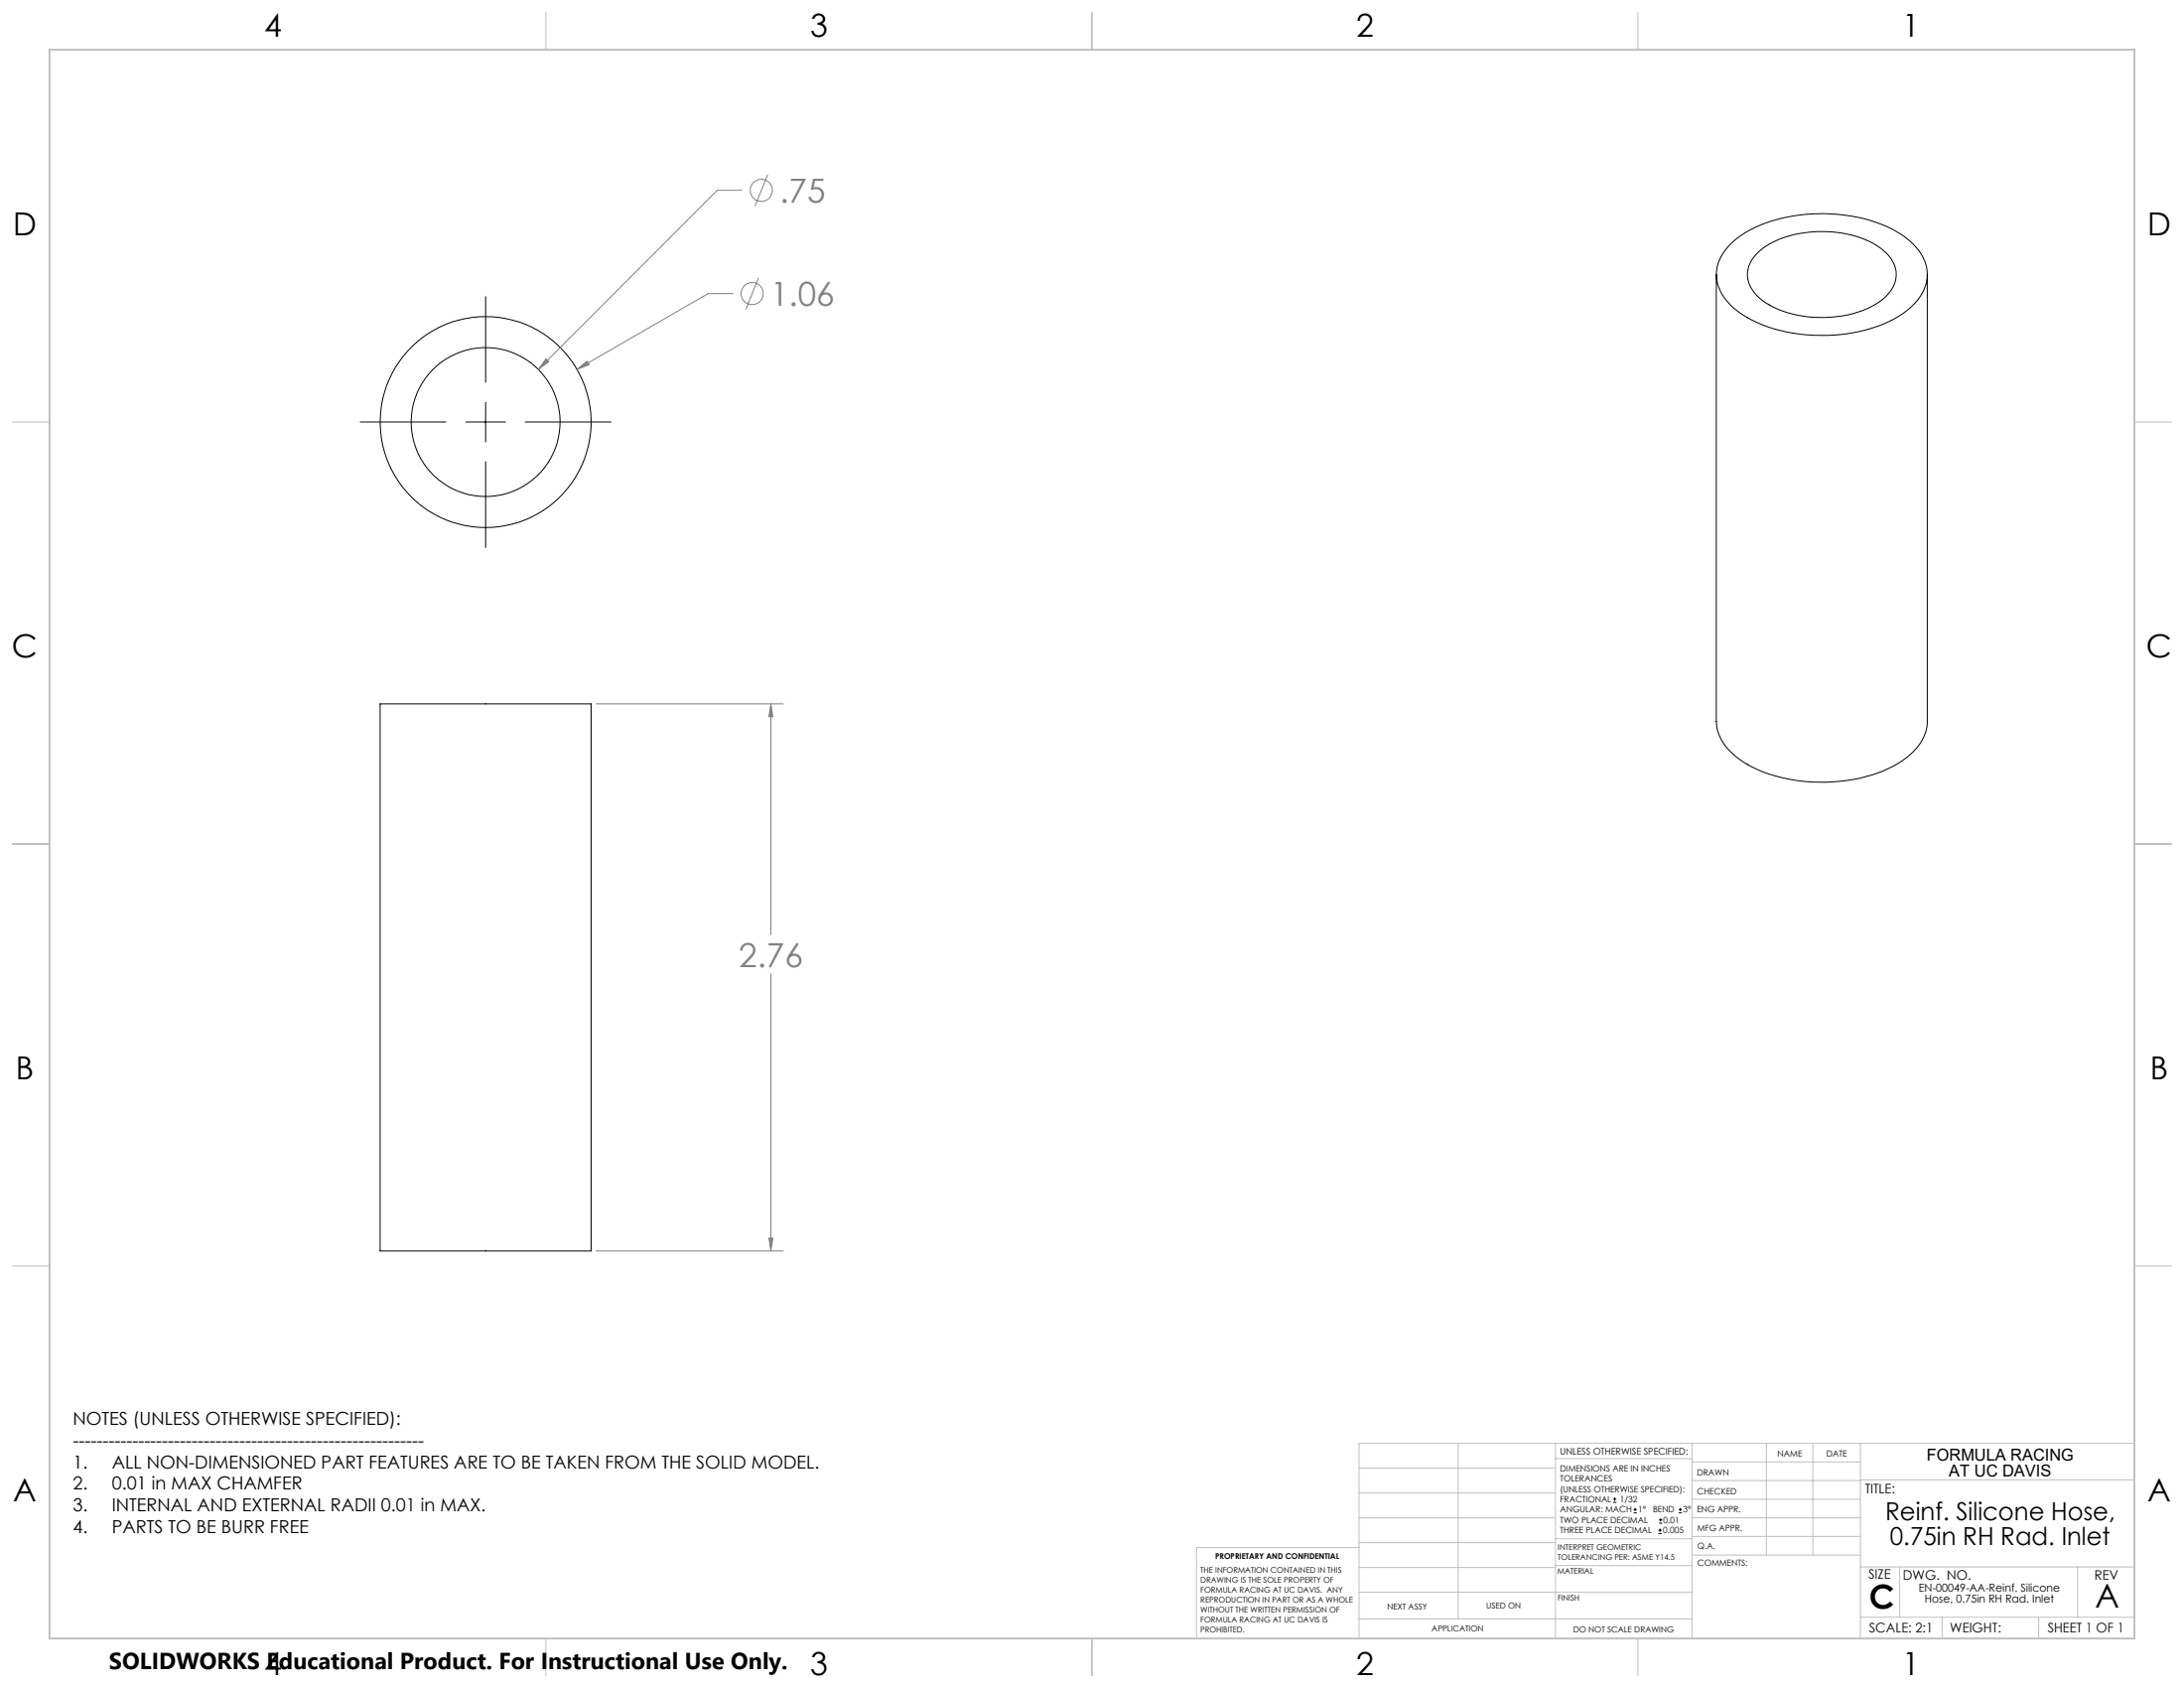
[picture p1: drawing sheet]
<svg xmlns="http://www.w3.org/2000/svg" width="559mm" height="432mm" viewBox="0 0 559 432" stroke-linecap="round" stroke-linejoin="round" font-family="sans-serif">
<g fill="none" stroke="#000" stroke-width=".25">
<path d="M124.2 75.9v21.9M439.1 70.2v114.3a12.1 12.1 0 0 0 5.7 9.5 37.2 37.2 0 0 0 22.6 6.1 35.4 35.4 0 0 0 20.6-6.5 11.9 11.9 0 0 0 5.1-9.1v-114.3M442.4 62.8a29.3 29.3 0 0 1 17.3-7.7 41.7 41.7 0 0 1 25.5 4.1 14.5 14.5 0 0 1 7.8 9.8 11.3 11.3 0 0 1-5 10.3 35.8 35.8 0 0 1-22.3 6.5 35.4 35.4 0 0 1-21.9-6.8 11.2 11.2 0 0 1-4.5-10.5 12 12 0 0 1 3.1-5.7zM449.4 64.9a22.4 22.4 0 0 1 15.1-5.6 25.6 25.6 0 0 1 17.4 4.8 7.4 7.4 0 0 1 .6 11.8 24.6 24.6 0 0 1-16.9 5.3 24.5 24.5 0 0 1-15.6-5.1 7.3 7.3 0 0 1-2.2-8.9zM92.2 107.9h21.9M119.2 107.9h10.1M124.2 102.9v10.2M124.2 118.1v22M134.4 107.9h21.9M97.3 180.1h53.9v139.9h-53.9zM412.7 384.3h.9M412.7 383.5h.9"/>
<path d="M413.1 383.1v.8M418 387h.8M418 386.2h.8M418.4 385.7v.9M424.3 392.3h.9M424.3 391.4h.9M424.5 389.6h.8M424.5 388.8h.8M424.7 391v.9M424.9 388.4v.8M429.5 387h.9M429.5 386.2h.9"/>
<path d="M429.9 385.7v.9"/>
<circle cx="124.2" cy="107.9" r="19.1"/>
<circle cx="124.2" cy="108" r="27"/>
</g>
<g fill="none" stroke="#808080" stroke-width=".25">
<path d="M189.9 48.7h-6.4l-45.8 45.8M196.4 44.7l-3.2 8M187.5 75.1h-6.3l-33.6 19.4M194.1 71l-3.2 8.1M139.7 91.8l.7 .7-2.7 2zM147.6 94.5l2.6-2.1 .5 .9zM152.5 180.1h47.9M197.2 180.1l.5 3.2h-1zM197.2 180.1v59M197.2 249.2v70.8M196.7 316.7h1l-.5 3.3zM152.5 320h47.9"/>
<circle cx="194.8" cy="48.7" r="2.83"/>
<circle cx="192.4" cy="75.1" r="2.83"/>
</g>
<g fill="none" stroke="#c0c0c0" stroke-width=".25">
<path d="M139.7 3.2v9.5M279.4 3.2v9.5M419.1 3.2v9.5M3.1 107.9h9.6M546.1 107.9h9.5M3.1 215.9h9.6M546.1 215.9h9.5M3.1 323.8h9.6M546.1 323.8h9.5M347.7 375.6h50.3M373.1 369.2v44.9M398 369.2v49.9"/>
<path d="M398 373.1h34.9M432.9 369.2v49.9M432.9 378.7h43.1M432.9 374h43.1M451.9 369.2v28.6M463.8 369.2v28.6M476 369.2v49.9M476 378.6h70.1M546.1 369.2h-198.4v49.9M347.7 394.6h50.3M347.7 388.3h50.3M347.7 381.9h50.3"/>
<path d="M347.7 395.9h-41.6v23.2M398 393.6h35M432.9 383.5h43.1M432.9 388.3h43.1M432.9 393h43.1M433 397.8h43M139.7 419.1v9.6M279.4 419.1v9.6M347.7 414.1h85.2M347.7 401h50.3M347.7 407.3h50.3M398 407.4h34.9"/>
<path d="M398 400.5h35M419.1 419.1v9.6M476 413.7h70.1M476 400.8h70.1M486.1 400.8v12.9M496.9 413.7v5.4M521.6 413.7v5.4M531.6 400.8v12.9"/>
</g>
<path d="M12.7 12.7h533.4v406.4h-533.4z" fill="none" stroke="#c0c0c0" stroke-width=".5"/>
<path d="M196.7 316.7h1l-.5 3.3zM197.2 180.1l.5 3.2h-1zM139.7 91.8l-2 2.7 2.7-2zM147.6 94.5l3.1-1.2-.5-.9z" fill="#808080"/>
<g font-size="8.5" fill="#808080">
<text x="199.5" y="51.9">.75</text>
<text x="197.1" y="78.3">1.06</text>
<text x="189" y="247.3">2.76</text>
</g>
<g font-size="8.5">
<text x="478.3" y="411.4">C</text>
<text x="536.1" y="411.3">A</text>
</g>
<g font-size="8.1">
<text x="67.6" y="9.3">4</text>
<text x="207.3" y="9.3">3</text>
<text x="347" y="9.3">2</text>
<text x="486.7" y="9.3">1</text>
<text x="3.3" y="60.1">D</text>
<text x="549.4" y="60.1">D</text>
<text x="3" y="168">C</text>
<text x="549.1" y="168">C</text>
<text x="4" y="276">B</text>
<text x="550.1" y="276">B</text>
<text x="3.3" y="383.9">A</text>
<text x="549.4" y="383.9">A</text>
<text x="67.6" y="428.4">4</text>
<text x="207.3" y="428.4">3</text>
<text x="347" y="428.4">2</text>
<text x="486.7" y="428.4">1</text>
</g>
<g font-size="6.3">
<text x="482.4" y="388.8">Reinf. Silicone Hose,</text>
<text x="483.6" y="395.1">0.75in RH Rad. Inlet</text>
</g>
<text font-size="5.9" x="27.9" y="427">SOLIDWORKS Educational Product. For Instructional Use Only.</text>
<g font-size="4.6">
<text x="18.6" y="364.4">NOTES (UNLESS OTHERWISE SPECIFIED):</text>
<text x="18.6" y="370">-----------------------------------------------------------</text>
<text x="18.6" y="375.5">1.</text>
<text x="28.7" y="375.5">ALL NON-DIMENSIONED PART FEATURES ARE TO BE TAKEN FROM THE SOLID MODEL.</text>
<text x="18.6" y="381.1">2.</text>
<text x="28.7" y="381.1">0.01 in MAX CHAMFER</text>
<text x="18.6" y="386.7">3.</text>
<text x="28.7" y="386.7">INTERNAL AND EXTERNAL RADII 0.01 in MAX.</text>
<text x="18.6" y="392.3">4.</text>
<text x="28.7" y="392.3">PARTS TO BE BURR FREE</text>
</g>
<g font-size="4.2">
<text x="493" y="373.5">FORMULA RACING</text>
<text x="498.7" y="377.8">AT UC DAVIS</text>
</g>
<g font-size="3.4">
<text x="477.2" y="381.9">TITLE:</text>
<text x="478.1" y="404">SIZE</text>
<text x="486.9" y="404">DWG. NO.</text>
<text x="535.9" y="404.1">REV</text>
<text x="478.2" y="417.6">SCALE: 2:1</text>
<text x="498.9" y="417.6">WEIGHT:</text>
<text x="523.9" y="417.6">SHEET 1 OF 1</text>
</g>
<g font-size="2.8">
<text x="490.9" y="407.2">EN-00049-AA-Reinf. Silicone</text>
<text x="492.4" y="410">Hose, 0.75in RH Rad. Inlet</text>
</g>
<text font-size="2.4" x="399.2" y="372.1">UNLESS OTHERWISE SPECIFIED:</text>
<g font-size="2.2">
<text x="399.2" y="376.4">DIMENSIONS ARE IN INCHES</text>
<text x="434.2" y="377.3">DRAWN</text>
<text x="454.8" y="372.5">NAME</text>
<text x="467.3" y="372.6">DATE</text>
<text x="399.2" y="379">TOLERANCES</text>
<text x="399.2" y="381.7">(UNLESS OTHERWISE SPECIFIED):</text>
<text x="434.3" y="382.2">CHECKED</text>
<text x="399.2" y="389.6">TWO PLACE DECIMAL</text>
<text x="399.2" y="384.3">FRACTIONAL</text>
<text x="399.2" y="387">ANGULAR: MACH</text>
<text x="414.5" y="384.3">1/32</text>
<text x="419.1" y="387">1°</text>
<text x="422.9" y="387">BEND</text>
<text x="425.6" y="389.6">0.01</text>
<text x="430.6" y="387">3°</text>
<text x="434.2" y="386.9">ENG APPR.</text>
<text x="399.2" y="392.3">THREE PLACE DECIMAL</text>
<text x="425.5" y="392.3">0.005</text>
<text x="434.3" y="391.6">MFG APPR.</text>
<text x="434.3" y="396.3">Q.A.</text>
<text x="434.3" y="400.5">COMMENTS:</text>
</g>
<g font-size="2.1">
<text x="354.9" y="411.6">NEXT ASSY</text>
<text x="380.3" y="411.6">USED ON</text>
<text x="366.3" y="417.4">APPLICATION</text>
<text x="402.5" y="417.5">DO NOT SCALE DRAWING</text>
</g>
<g font-size="2">
<text x="310.9" y="398.8">PROPRIETARY AND CONFIDENTIAL</text>
<text x="398.6" y="396.5">INTERPRET GEOMETRIC</text>
<text x="398.6" y="399">TOLERANCING PER: ASME Y14.5</text>
<text x="307.2" y="402.4">THE INFORMATION CONTAINED IN THIS</text>
<text x="307.2" y="404.9">DRAWING IS THE SOLE PROPERTY OF</text>
<text x="307.2" y="407.5">FORMULA RACING AT UC DAVIS. ANY</text>
<text x="398.5" y="402.6">MATERIAL</text>
<text x="307.2" y="410">REPRODUCTION IN PART OR AS A WHOLE</text>
<text x="307.2" y="412.5">WITHOUT THE WRITTEN PERMISSION OF</text>
<text x="398.5" y="409.4">FINISH</text>
<text x="307.2" y="415">FORMULA RACING AT UC DAVIS IS</text>
<text x="307.2" y="417.6">PROHIBITED.</text>
</g>
</svg>
